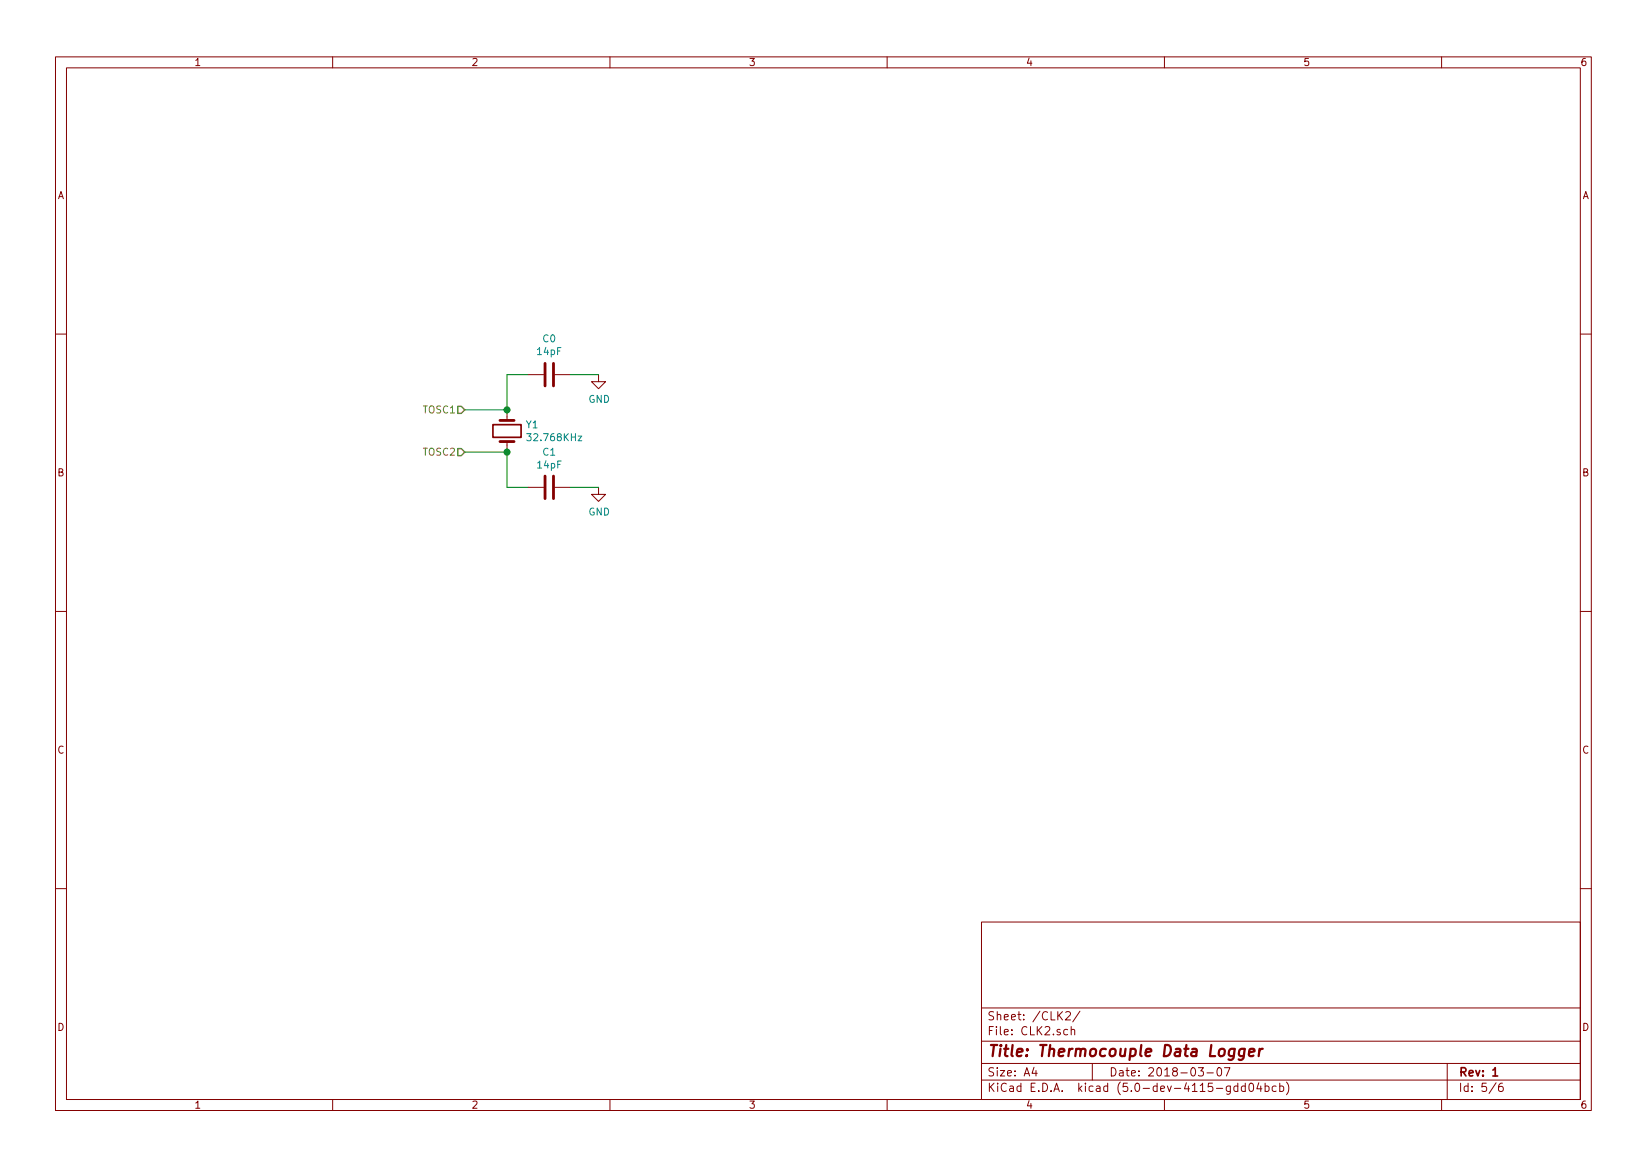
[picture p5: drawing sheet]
EESchema Schematic File Version 4
LIBS:Thermocouple Data Logger-cache
EELAYER 26 0
EELAYER END
$Descr A4 11693 8268
encoding utf-8
Sheet 5 6
Title "Thermocouple Data Logger"
Date "2018-03-07"
Rev "1"
Comp ""
Comment1 ""
Comment2 ""
Comment3 ""
Comment4 ""
$EndDescr
$Comp
L device:Crystal Y1
U 1 1
P 3600 3050
F 0 "Y1" V 3554 3181 50  0000 L CNN
F 1 "32.768KHz" V 3645 3181 50  0000 L CNN
F 2 "Crystals:Crystal_DS26_d2.0mm_l6.0mm_Horizontal" H 3600 3050 50  0001 C CNN
F 3 "" H 3600 3050 50  0001 C CNN
	1    3600 3050
	0    1    1    0   
$EndComp
$Comp
L device:C C0
U 1 1
P 3900 2650
F 0 "C0" V 4152 2650 50  0000 C CNN
F 1 "14pF" V 4061 2650 50  0000 C CNN
F 2 "Capacitors_SMD:C_0402" H 3938 2500 50  0001 C CNN
F 3 "" H 3900 2650 50  0001 C CNN
	1    3900 2650
	0    -1   -1   0   
$EndComp
$Comp
L device:C C1
U 1 1
P 3900 3450
F 0 "C1" V 3648 3450 50  0000 C CNN
F 1 "14pF" V 3739 3450 50  0000 C CNN
F 2 "Capacitors_SMD:C_0402" H 3938 3300 50  0001 C CNN
F 3 "" H 3900 3450 50  0001 C CNN
	1    3900 3450
	0    1    1    0   
$EndComp
Wire Wire Line
	3600 2900 3600 2650
Wire Wire Line
	3600 2650 3750 2650
Wire Wire Line
	3600 3200 3600 3450
Wire Wire Line
	3600 3450 3750 3450
$Comp
L power:GND #PWR0182
U 1 1
P 4250 2650
F 0 "#PWR0182" H 4250 2400 50  0001 C CNN
F 1 "GND" H 4255 2477 50  0000 C CNN
F 2 "" H 4250 2650 50  0001 C CNN
F 3 "" H 4250 2650 50  0001 C CNN
	1    4250 2650
	1    0    0    -1  
$EndComp
$Comp
L power:GND #PWR0183
U 1 1
P 4250 3450
F 0 "#PWR0183" H 4250 3200 50  0001 C CNN
F 1 "GND" H 4255 3277 50  0000 C CNN
F 2 "" H 4250 3450 50  0001 C CNN
F 3 "" H 4250 3450 50  0001 C CNN
	1    4250 3450
	1    0    0    -1  
$EndComp
Wire Wire Line
	4050 2650 4250 2650
Wire Wire Line
	4050 3450 4250 3450
Wire Wire Line
	3300 2900 3600 2900
Connection ~ 3600 2900
Wire Wire Line
	3300 3200 3600 3200
Connection ~ 3600 3200
Text HLabel 3300 2900 0    50   Input ~ 0
TOSC1
Text HLabel 3300 3200 0    50   Input ~ 0
TOSC2
$EndSCHEMATC
